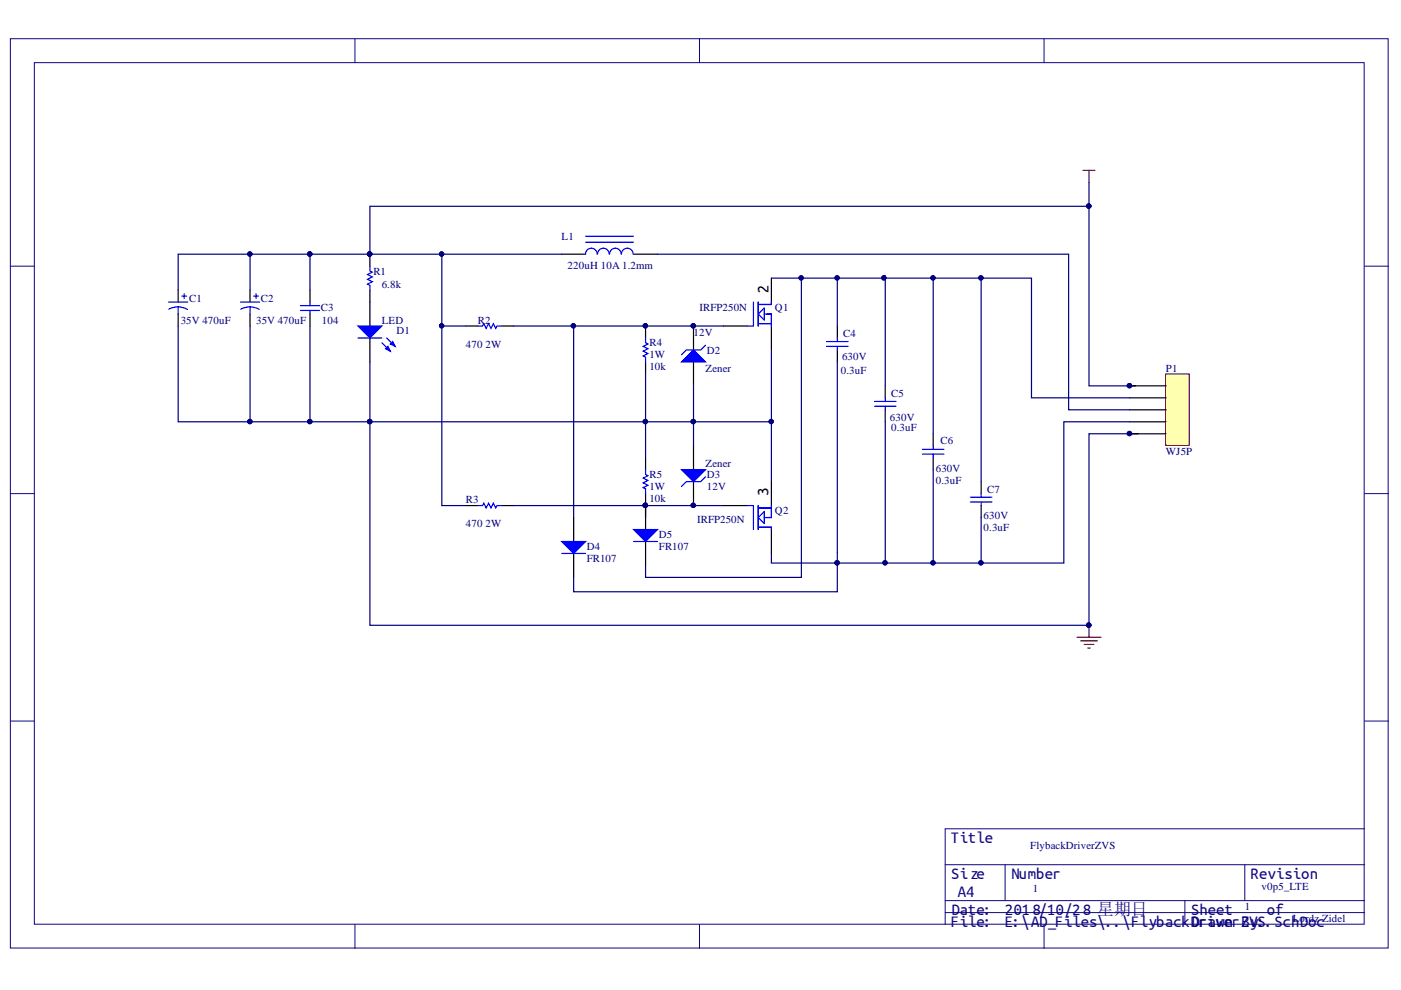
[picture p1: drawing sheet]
# Altium project FlybackDriverZVS.PrjPCB
1 sheet, 21 parts. Net scope: global (net labels, ports and power ports of the same name join across sheets).
Board file: FlybackDriverZVS.PcbDoc

## Sheet FlybackDriverZVS.SchDoc: FlybackDriverZVS
size A4; Author: Lordz Zidel; Engineer: Lordz Zidel; DocumentNumber: 1; Revision: v0p5_LTE; SheetNumber: 1

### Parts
C1  value 35V 470uF  [C4_5_10mm]
C2  value 35V 470uF  [C4_5_10mm]
C3  value 104  [RAD-0.3]
C4  value 630V  Capacitance: 0.3uF  [MKP_Capacitor]
C5  value 630V  Capacitance: 0.3uF  [MKP_Capacitor]
C6  value 630V  Capacitance: 0.3uF  [MKP_Capacitor]
C7  value 630V  Capacitance: 0.3uF  [MKP_Capacitor]
D1  (no value)  [0805]
D2  12V  [DIODE-0.4]
D3  12V  [DIODE-0.4]
D4  FR107  [DIODE-0.4]
D5  FR107  [DIODE-0.4]
L1  value 220uH 10A 1.2mm  [HBL_30_10_H]
P1  WJ5P  [CJ_10x5]
Q1  IRFP250N  [TO-247AC_ZCEDGE]
Q2  IRFP250N  [TO-247AC_ZCEDGE]
R1  value 6.8k  [AXIAL-0.3]
R2  value 470 2W  [2WZC]
R3  value 470 2W  [2WZC]
R4  1W  value 10k  [1WZC]
R5  1W  value 10k  [1WZC]

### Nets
GND: C1.2 C2.2 C3.1 D1.2(K) D2.1(A) D3.1(A) P1.5 Q1.3(S) Q2.3(S) R4.2 R5.1
VCC24V: C1.1 C2.1 C3.2 L1.1 P1.1 R1.2 R2.2 R3.2
NetC4_1: C4.1 C5.1 C6.1 C7.1 D5.2(K) P1.2 Q1.2(D)
NetC4_2: C4.2 C5.2 C6.2 C7.2 D4.2(K) P1.4 Q2.2(D)
NetD1_1: D1.1(A) R1.1
NetD2_2: D2.2(K) D4.1(A) Q1.1(G) R2.1 R4.1
NetD3_2: D3.2(K) D5.1(A) Q2.1(G) R3.1 R5.2
NetL1_2: L1.2 P1.3

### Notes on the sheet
- (near D1) LED
- (near D2) Zener
- (near D3) Zener
